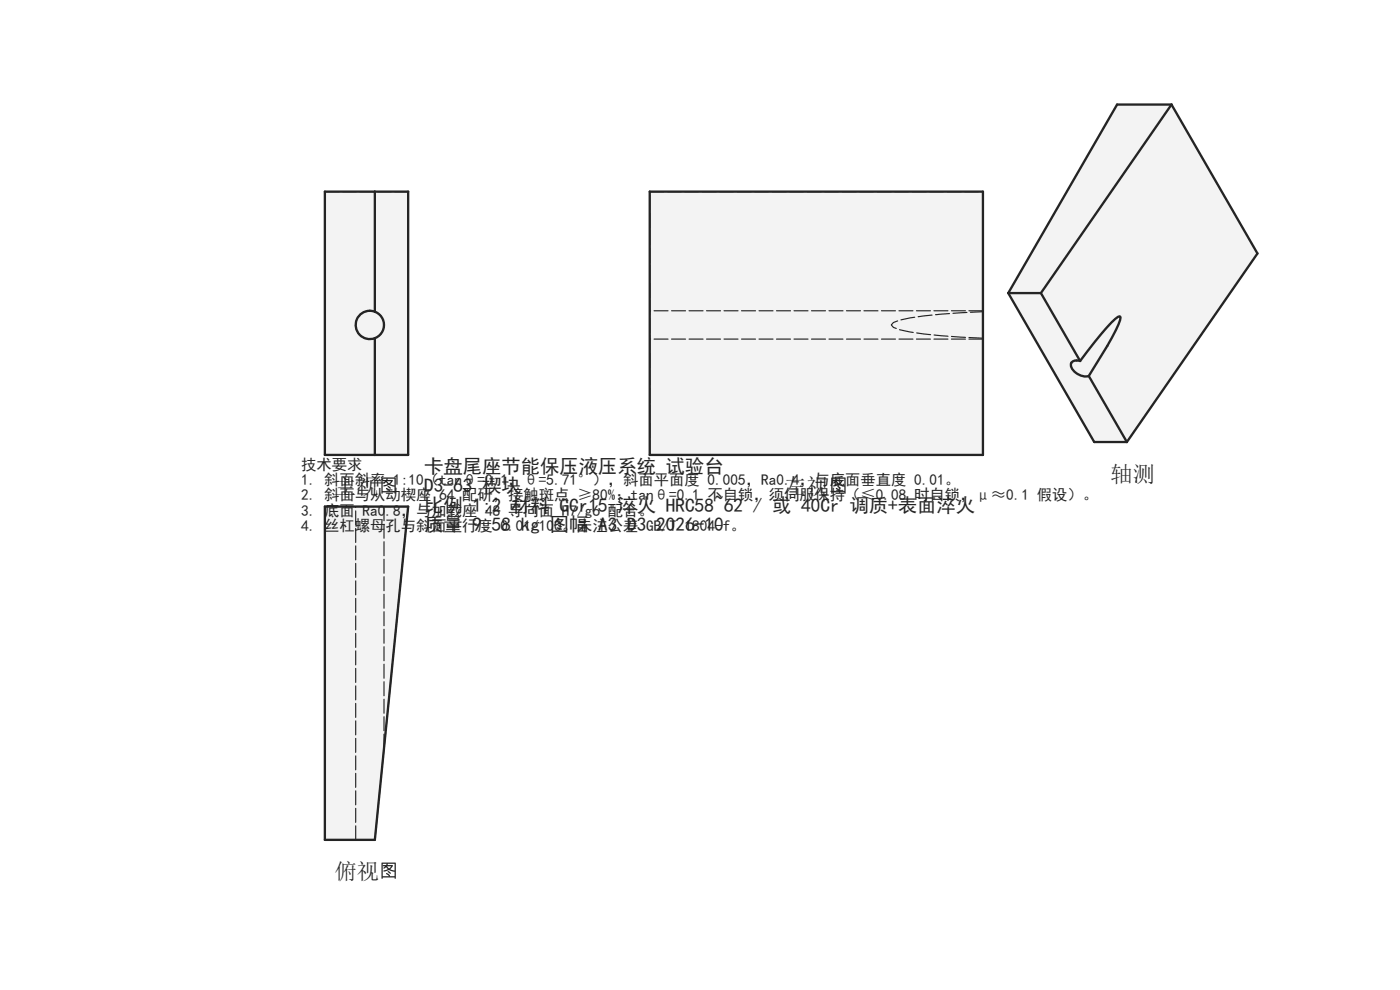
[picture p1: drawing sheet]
<svg xmlns="http://www.w3.org/2000/svg" width="420mm" height="297mm" viewBox="0 0 420 297" stroke-linecap="round" stroke-linejoin="round" font-family="sans-serif">
<path d="M116.1 144.4l.6 .6 .7-.6zM116.4 145.8h.1a.64 .64 0 0 1 .7 .8l-.8-.5zM114.8 143.6v3.8h2l-.9-.7 .1-.3 1 .6-.1 .4h1.5v-1.4l-1-.2a.91 .91 0 0 0-1.4 0l-.7 .2-.3-.2 1.4-.6-.6-.6-.7 .5a.47 .47 0 0 1 .5-.7h-.6l-.1-.3 1-.1 .2-.4zM116.3 143.6v.4h1.5l-.1 .6-.6 .7 1.3 .4v-2.1zM114.5 143.3h4.2v4.8h-.3v-.4h-3.6v.4h-.3z" fill="#212529"/>
<g fill="#f1f3f5">
<path d="M97.5 57.5h25v79h-25z" fill-rule="evenodd"/>
<path d="M97.5 57.5h15v36a4.2 4.2 0 0 0-5.8 4 4.2 4.2 0 0 0 5.8 4v35h-15z" fill-rule="evenodd"/>
<path d="M112.5 57.5h10v79h-10v-35a4.2 4.2 0 0 0 2.7-4 4.2 4.2 0 0 0-2.7-4z" fill-rule="evenodd"/>
<circle cx="111" cy="97.5" r="4.2"/>
</g>
<path d="M97.5 57.5h25v79h-25zM112.5 57.5v36M112.5 93.5a4.2 4.2 0 0 0-5.8 4 4.2 4.2 0 0 0 5.8 4M112.5 93.5a4.2 4.2 0 0 1 2.7 4 4.2 4.2 0 0 1-2.7 4M112.5 101.5v35" fill="none" stroke="#212529" stroke-width=".7"/>
<g fill="none" stroke="#212529" stroke-width=".35" stroke-dasharray="4.2 1">
<path d="M97.5 57.5h25M97.5 136.5v-79M97.5 136.5h25"/>
<circle cx="111" cy="97.5" r="4.3"/>
</g>
<path d="M116.2 259.9l.6 .7 .6-.7zM116.4 261.4l.1-.1a.64 .64 0 0 1 .8 .8l-.9-.4zM114.9 259.2v3.7h1.9l-.9-.6 .1-.4 1 .7-.1 .3h1.5v-1.4l-.9-.1a.91 .91 0 0 0-1.4-.1l-.8 .2-.2-.1 1.3-.6-.5-.6-.8 .4a.47 .47 0 0 1 .5-.7h-.6l-.1-.2 1-.2 .2-.3zM116.3 259.2v.3l1.6 .1-.2 .5-.6 .7 1.3 .4v-2zM114.5 258.9h4.2v4.7h-.2l-.1-.3h-3.5l-.1 .3h-.3z" fill="#212529"/>
<path d="M97.5 152h25l-10 100h-15z" fill-rule="evenodd" fill="#f1f3f5"/>
<path d="M97.5 152h25l-10 100h-15z" fill="none" stroke="#212529" stroke-width=".7"/>
<path d="M97.5 152h25M122.5 152l-10 100M115.2 224.5v-72.5M97.5 252v-100M106.7 252v-100M112.5 252h-15" fill="none" stroke="#212529" stroke-width=".35" stroke-dasharray="4.2 1"/>
<path d="M251.1 144.4l.6 .6 .7-.6zM251.4 145.8h.1a.64 .64 0 0 1 .7 .8l-.8-.5zM249.8 143.6v3.8h2l-.9-.7 .1-.3 1 .6-.1 .4h1.5v-1.4l-1-.2a.91 .91 0 0 0-1.3 0l-.8 .2-.3-.2 1.4-.6-.5-.6-.8 .5a.47 .47 0 0 1 .5-.7h-.6l-.1-.3 1-.1 .2-.4zM251.3 143.6v.4h1.5l-.1 .6-.6 .7 1.3 .4v-2.1zM249.5 143.3h4.2v4.8h-.2l-.1-.4h-3.6v.4h-.3z" fill="#212529"/>
<path d="M195 57.5h100v79h-100z" fill-rule="evenodd" fill="#f1f3f5"/>
<path d="M195 57.5h100v79h-100z" fill="none" stroke="#212529" stroke-width=".7"/>
<path d="M195 57.5h100M295 93.2h-100M295 93.5v-.3M295 93.2v-35.7M295 101.5a148.6 148.6 0 0 1-25-2.6l-1.9-.7-.6-.7 .6-.7a48.3 48.3 0 0 1 14.3-2.5l12.6-.8M295 101.7v-8.2M295 101.7h-100M195 136.5v-79M195 136.5h100M295 136.5v-35" fill="none" stroke="#212529" stroke-width=".35" stroke-dasharray="4.2 1"/>
<g fill="#f1f3f5">
<path d="M335.3 31.4h16.3l25.8 44.7-39.2 56.5h-9.8l-25.8-44.7z" fill-rule="evenodd"/>
<path d="M351.6 31.4l25.8 44.7-39.2 56.5-11.4-19.8a108 108 0 0 0 8.9-15.4l.4-1.3 .2-.9-.2-.3a9.3 9.3 0 0 0-4 3.4l-7.9 10-11.8-20.4z" fill-rule="evenodd"/>
<path d="M335.3 31.4h16.3l-39.2 56.5h-9.8z" fill-rule="evenodd"/>
<path d="M302.6 87.9h9.8l11.8 20.4a2.06 2.06 0 0 0-2.8 1 4.5 4.5 0 0 0 5.4 3.5l11.4 19.8h-9.8z" fill-rule="evenodd"/>
<path d="M333.6 96.8l2-1.8 .5-.1 .2 .3a18.8 18.8 0 0 1-2.6 6l-6.9 11.6a4.5 4.5 0 0 1-5.4-3.5 2.06 2.06 0 0 1 2.8-1l6.2-8z" fill-rule="evenodd"/>
</g>
<path d="M351.6 31.4h-16.3l-32.7 56.5M351.6 31.4l25.8 44.7-39.2 56.5M351.6 31.4l-39.2 56.5M302.6 87.9l25.8 44.7h9.8M302.6 87.9h9.8M312.4 87.9l11.8 20.4M324.2 108.3a2.06 2.06 0 0 0-2.8 1 4.5 4.5 0 0 0 5.4 3.5M324.2 108.3l6.2-8a27.8 27.8 0 0 1 5.2-5.3l.5-.1 .2 .3a18.8 18.8 0 0 1-2.6 6l-6.9 11.6M326.8 112.8l11.4 19.8" fill="none" stroke="#212529" stroke-width=".7"/>
<g font-size="6.7" fill="#212529">
<text x="100.3" y="148.2">主视</text>
<text x="235.3" y="148.2">左视</text>
<text x="333.3" y="144.5">轴测</text>
<text x="100.3" y="263.8">俯视</text>
</g>
<g font-size="5.8" fill="#212529">
<text x="127.3" y="141.9">卡盘尾座节能保压液压系统 试验台</text>
<text x="127.3" y="147.7">D3-63 楔块</text>
<text x="127.3" y="153.5">比例 1:2 材料 GCr15 淬火 HRC58~62 / 或 40Cr 调质+表面淬火</text>
<text x="127.3" y="159.3">质量 9.58 kg 图幅 A3 D3</text>
<text x="196.9" y="159.3">2026-10</text>
</g>
<g font-size="4.6" fill="#212529">
<text x="90.4" y="140.9">技术要求</text>
<text x="90.4" y="145.5">1. 斜面斜率</text>
<text x="118" y="145.5">1:10（tanθ=0.1，θ=5.71°），斜面平面度 0.005，Ra0.4，与底</text>
<text x="253.7" y="145.5">面垂直度 0.01。</text>
<text x="90.4" y="150.1">2. 斜面与从动楔座 64 配研，接触斑点 ≥80%；tanθ=0.1 不自锁，须伺服保持（≤0.08 时自锁，μ≈0.1 假设）。</text>
<text x="90.4" y="154.7">3. 底面</text>
<text x="108.8" y="154.7">Ra0</text>
<text x="115.7" y="154.7">.8，与加载座 48 导向面 H7/g6 配合。</text>
<text x="90.4" y="159.3">4. 丝杠螺母</text>
<text x="115.7" y="159.3">孔与斜面平行度 0.01/100。未注公差 GB/T 1804-f。</text>
</g>
</svg>
